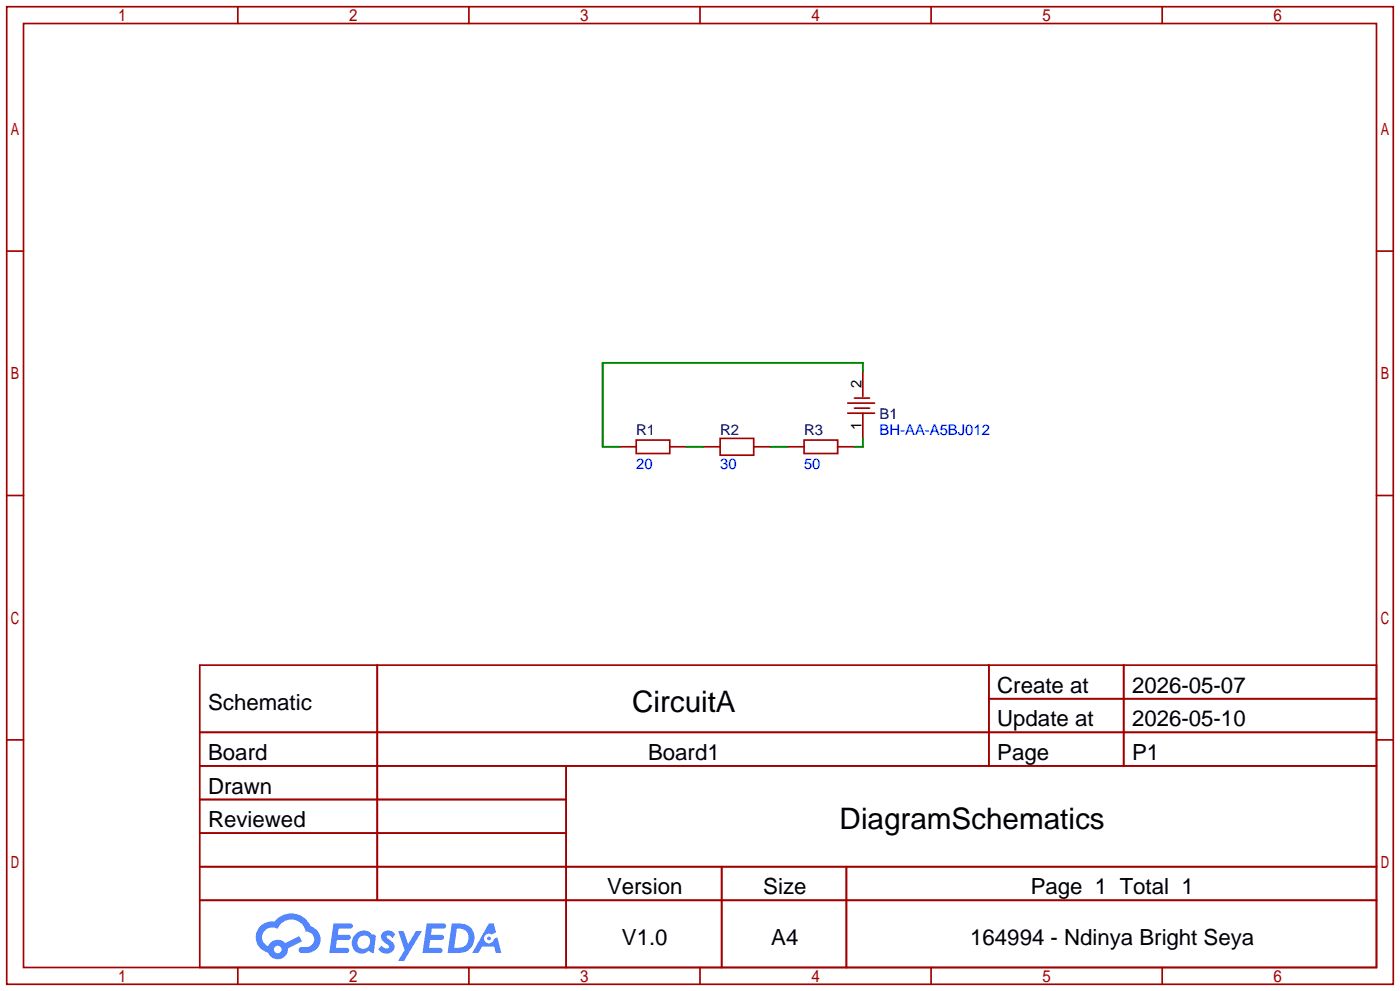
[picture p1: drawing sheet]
<svg xmlns="http://www.w3.org/2000/svg" width="212mm" height="150mm" viewBox="0 0 212 150" stroke-linecap="round" stroke-linejoin="round" font-family="sans-serif">
<g fill="none" stroke="#a10000" stroke-width=".25">
<path d="M1 1h209.8v147.8h-209.8zM3.6 3.6h204.7v142.7h-204.7zM36 1v2.6M71 1v2.6M105.9 1v2.6M140.9 1v2.6M175.9 1v2.6M1 38h2.6M208.3 38h2.5M1 74.9h2.6M208.3 74.9h2.5M1 111.9h2.6"/>
<path d="M30.2 100.6h178.1v45.7h-178.1zM30.2 110.7h178.1M30.2 115.8h178.1M57.1 100.6v35.5M85.7 115.8v30.5M149.6 100.6v15.2M149.6 105.7h58.7M170 100.6v15.2M208.3 111.9h2.5M30.2 120.9h55.5M30.2 131.1h178.1M30.2 126h55.5"/>
<path d="M30.2 136.1h178.1M109.2 131.1v15.2M128.1 131.1v15.2M36 146.3v2.5M71 146.3v2.5M105.9 146.3v2.5M140.9 146.3v2.5M175.9 146.3v2.5"/>
</g>
<g fill="#5487ff">
<path d="M58 141a1.3 1.3 0 0 1 1.8 .3l-.4 .6a.54 .54 0 0 0-.9-.2v.1a2.32 2.32 0 0 1 1.2 1.4 1.36 1.36 0 0 1-1.1 1 1.36 1.36 0 0 1-1.4-.6l.5-.6a.7 .7 0 0 0 1.2 .3l-.1-.3a2.4 2.4 0 0 1-1.2-1.3l.2-.5z"/>
<path d="M60.2 140.8h.9l.6 2 1.2-2h.9l-2.7 4.5h-.9l1-1.6z"/>
<path d="M50.5 139.6h1.6a1.31 1.31 0 0 1 1.2 .2 .4 .4 0 0 1-.3 .6h-1.8l-.1 1h1.6a.4 .4 0 0 1 .4 .4 .4 .4 0 0 1-.4 .4l-1.7-.1-.2 1.2h.8a1.23 1.23 0 0 1 1.2 .2 .39 .39 0 0 1-.3 .6h-2.7z"/>
<path d="M64.6 139.6h1.6a1.32 1.32 0 0 1 1.2 .2 .39 .39 0 0 1-.3 .6h-1.8l-.1 1h1.7a.4 .4 0 0 1 .3 .4 .4 .4 0 0 1-.4 .3h-1.7l-.2 1.2h.8a1.23 1.23 0 0 1 1.2 .2 .39 .39 0 0 1-.3 .6h-2.7z"/>
<path d="M74 139.6h.7l.4 1.4-.7 .3a.75 .75 0 0 0-1.1 .3 .75 .75 0 0 0 .5 1.1 .75 .75 0 0 0 .9-.7l.5-.3 .7 2.4h-.9l-.2-.9h-1.9l-.5 .9h-.9z"/>
<path d="M68.4 139.6l-.7 4.5h1.5a2.27 2.27 0 0 0 2.5-1.6 2.27 2.27 0 0 0-1.3-2.7zM69.1 140.4a1.5 1.5 0 0 1 1.8 1.6 1.5 1.5 0 0 1-1.9 1.3h-.3z"/>
<path d="M53.8 141.3a1.62 1.62 0 0 0-.4 2.1 1.62 1.62 0 0 0 2 .6l.4-.2 .3 .2 .5 .1 .3-2.5-.2-.2-.2-.1a.57 .57 0 0 1-.6-.3 1.73 1.73 0 0 0-2.1 .3zM54.4 141.8a.96 .96 0 0 1 1.4 0 .96 .96 0 0 1-.2 1.4 .95 .95 0 0 1-1.4 0 .95 .95 0 0 1 .2-1.4z"/>
<path d="M39.4 140a2.37 2.37 0 0 0 1.2 4.1 1.54 1.54 0 0 0 1.7 .9 1.54 1.54 0 0 0 1.3-1.6l2.1-1-.5-.8-2 1a1.57 1.57 0 0 0-2.6 .5 1.5 1.5 0 0 1-.8-2.1 1.5 1.5 0 0 1 2.2-.5 2.23 2.23 0 0 1 2.3-1.4 2.23 2.23 0 0 1 2 1.8 1.16 1.16 0 0 1 1.2 1.1 1.16 1.16 0 0 1-1.1 1.2h-.6a.47 .47 0 0 0-.6 .4 .47 .47 0 0 0 .4 .5 2.26 2.26 0 0 0 2.9-2.5 2.12 2.12 0 0 0-1.5-1.5 3.2 3.2 0 0 0-5.5-.7l-.3-.1a2.55 2.55 0 0 0-1.8 .7zM41.5 143.6a.58 .58 0 0 1 1.1 0 .58 .58 0 0 1-1.1 0z"/>
<circle cx="74" cy="141.9" r=".28"/>
</g>
<g fill="none" stroke="#a10000" stroke-width=".25">
<path d="M130.6 56.1v3.8M93.7 67.6h2.6M96.3 66.5h5v2.1h-5zM101.3 67.6h2.6M106.4 67.6h2.6M109 66.3h5v2.5h-5zM114 67.6h2.6M119.1 67.6h2.6M121.7 66.5h5v2.1h-5zM126.7 67.6h2.6M128.3 62.5h4M128.3 61h4"/>
<path d="M129.3 61.7h2.3M129.3 60.2h2.3M130.6 62.5v3.8"/>
</g>
<path d="M130.6 56.1v-1.2h-39.4v12.7h2.5M103.9 67.6h2.5M116.6 67.6h2.5M130.6 66.3v1.3h-1.3" fill="none" stroke="#008700" stroke-width=".25"/>
<g font-size="4.5">
<text x="95.6" y="107.6">CircuitA</text>
<text x="127" y="125.4">DiagramSchematics</text>
</g>
<g font-size="3.4">
<text x="31.5" y="107.3">Schematic</text>
<text x="150.9" y="104.8">Create at</text>
<text x="171.3" y="104.8">2026-05-07</text>
<text x="150.9" y="109.8">Update at</text>
<text x="171.3" y="109.8">2026-05-10</text>
<text x="31.5" y="114.9">Board</text>
<text x="98.1" y="114.9">Board1</text>
<text x="150.9" y="114.9">Page</text>
<text x="171.3" y="114.9">P1</text>
<text x="31.5" y="120">Drawn</text>
<text x="31.5" y="125.1">Reviewed</text>
<text x="91.9" y="135.2">Version</text>
<text x="115.5" y="135.2">Size</text>
<text x="156" y="135.2">Page 1 Total 1</text>
<text x="94.1" y="142.9">V1.0</text>
<text x="116.7" y="142.9">A4</text>
<text x="146.8" y="142.9">164994 - Ndinya Bright Seya</text>
</g>
<g font-size="2.2">
<text x="130.3" y="58.7" transform="rotate(-90 130.3 58.7)">2</text>
<text x="130.3" y="65" transform="rotate(-90 130.3 65)">1</text>
</g>
<g font-size="2.2" fill="#000080">
<text x="96.3" y="65.8">R1</text>
<text x="109" y="65.8">R2</text>
<text x="121.7" y="65.8">R3</text>
<text x="133.1" y="63.3">B1</text>
</g>
<g font-size="2.2" fill="#00f">
<text x="133.1" y="65.8">BH-AA-A5BJ012</text>
<text x="96.3" y="70.9">20</text>
<text x="109" y="70.9">30</text>
<text x="121.7" y="70.9">50</text>
</g>
</svg>
